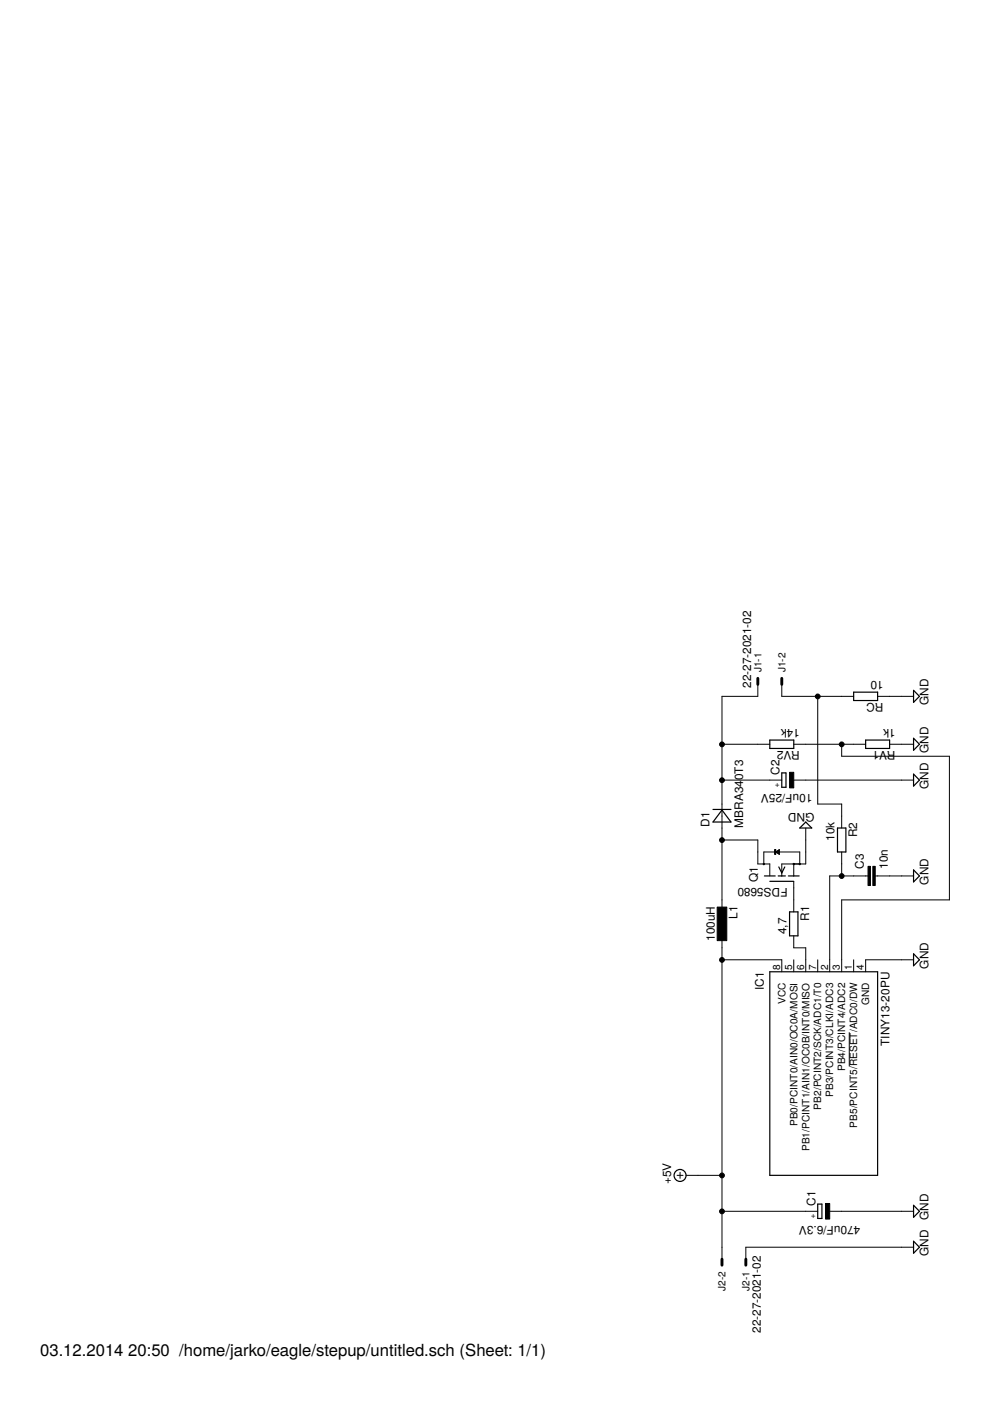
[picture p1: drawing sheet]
<svg xmlns="http://www.w3.org/2000/svg" width="210mm" height="297mm" viewBox="0 0 210 297" stroke-linecap="round" stroke-linejoin="round" font-family="sans-serif">
<g fill="none" stroke="#000" stroke-width=".21">
<path d="M153.1 157.8h10.1M160.7 145.1v2.5h-7.6v45.7M165.8 145.1v2.5h15.2M168.3 157.8h15.2M173.4 147.6v22.9h5.1v5.1M178.5 157.8v2.5h22.8v30.5h-22.8v15.2M186.1 147.6h7.6M188.6 157.8h5.1M153.1 178.1h7.6v5.1h2.5v2.5M153.1 165.4h12.7M168.3 165.4h25.4M170.8 175.6v7.6h-5v2.5"/>
<path d="M153.1 198.4v68.6M161.9 183.2v-2.6h7.7v2.6M164.5 180.6l.7-.5v1zM164.6 180.6v.1M164.7 180.5v.3M164.8 180.4v.4M164.9 180.4v.5M165 180.3v.7M165.2 180.2v.9M168.3 183.2v2.5M168.3 186.9v6.4M168.3 198.4v2.6h2.5v5"/>
<path d="M178.5 180.6v5.1M184 185.7h-8.1v20.3M185.6 185.7h8.1M153.1 203.5h12.7v2.5M168.3 203.5v2.5M173.4 203.5v2.5M180.1 218.9v7.2M181 203.5v2.5M193.7 203.5h-10.2v2.5M143.6 249.2h1.2M144.2 248.6v1.2M145.5 249.2h7.6"/>
<path d="M153.1 256.8h20.3M175.9 256.8h17.8M193.7 264.4h-35.6v2.6"/>
</g>
<g fill="none" stroke="#000" stroke-width=".25">
<path d="M163.2 156.9h5.1v1.8h-5.1zM181 146.7h5.1v1.8h-5.1zM183.5 156.9h5.1v1.8h-5.1zM193.7 146.4l1.2 1.2-1.2 1.3zM193.7 156.5l1.2 1.3-1.2 1.3zM151.2 171.6h3.8M153.1 171.7l1.9 2.6h-3.8zM165.8 163.9h.8v3h-.8zM170.8 174.3l1.3 1.3h-2.5zM177.6 175.6h1.7v5h-1.7zM193.7 164.1l1.2 1.3-1.2 1.3zM162.1 185.7h2.3"/>
<path d="M163.2 186.9h5.1M165 185.7h1.5M165.1 183.8l.7 1.3 .6-1.3M167.2 185.7h2.2M167.4 193.3h1.8v5.1h-1.8zM193.7 184.4l1.2 1.3-1.2 1.3zM163.2 206h22.9v43.2h-22.9zM193.7 202.2l1.2 1.3-1.2 1.3zM173.4 255.3h.9v3h-.9zM193.7 255.5l1.2 1.3-1.2 1.3zM193.7 263.2l1.2 1.2-1.2 1.3z"/>
<circle cx="161.9" cy="183.2" r=".13"/>
<circle cx="168.3" cy="183.2" r=".13"/>
<circle cx="169.6" cy="183.2" r=".13"/>
<circle cx="144.2" cy="249.2" r="1.27"/>
</g>
<path d="M167.4 163.7h.9v3.3h-.9zM152.1 192.3h2v7.1h-2zM164.2 180.1h.3v1h-.3zM184 183.7h.6v4h-.6zM185.1 183.7h.5v4h-.5zM175 255.2h.9v3.3h-.9z" fill="#000" stroke="#000" stroke-width=".21"/>
<path d="M160.7 143.8v1.3M165.8 143.8v1.3M153.1 267v1.2M158.1 267v1.2" fill="none" stroke="#000" stroke-width=".61"/>
<g fill="#000" stroke="#000" stroke-width=".21">
<circle cx="153.1" cy="157.8" r=".51"/>
<circle cx="173.4" cy="147.7" r=".51"/>
<circle cx="178.5" cy="157.8" r=".51"/>
<circle cx="153.1" cy="178.1" r=".51"/>
<circle cx="153.1" cy="165.4" r=".51"/>
<circle cx="178.5" cy="185.7" r=".51"/>
<circle cx="153.1" cy="203.5" r=".51"/>
<circle cx="153.1" cy="249.2" r=".51"/>
<circle cx="153.1" cy="256.8" r=".51"/>
</g>
<g font-size="3.5">
<text x="8.5" y="287.5">03.12.2014</text>
<text x="27.2" y="287.5">20:50 /home/jarko/eagle/stepup/untitled.sch (Sheet: 1/1)</text>
</g>
<g font-size="2.5">
<text x="159.3" y="145.9" transform="rotate(-90 159.3 145.9)">22-27-2021-02</text>
<text x="187.3" y="149.1" transform="rotate(-180 187.3 149.1)">RC</text>
<text x="187.3" y="144.3" transform="rotate(-180 187.3 144.3)">10</text>
<text x="196.9" y="149.5" transform="rotate(-90 196.9 149.5)">GND</text>
<text x="169.6" y="154.5" transform="rotate(-180 169.6 154.5)">14k</text>
<text x="189.9" y="154.5" transform="rotate(-180 189.9 154.5)">1k</text>
<text x="169.6" y="159.3" transform="rotate(-180 169.6 159.3)">RV2</text>
<text x="189.9" y="159.3" transform="rotate(-180 189.9 159.3)">RV1</text>
<text x="196.9" y="159.7" transform="rotate(-90 196.9 159.7)">GND</text>
<text x="165.3" y="164.2" transform="rotate(-90 165.3 164.2)">C2</text>
<text x="196.9" y="167.3" transform="rotate(-90 196.9 167.3)">GND</text>
<text x="172.2" y="168.4" transform="rotate(-180 172.2 168.4)">10uF/25V</text>
<text x="172.7" y="172.4" transform="rotate(-180 172.7 172.4)">GND</text>
<text x="150.4" y="175.3" transform="rotate(-90 150.4 175.3)">D1</text>
<text x="157.6" y="175.6" transform="rotate(-90 157.6 175.6)">MBRA340T3</text>
<text x="176.9" y="178.3" transform="rotate(-90 176.9 178.3)">10k</text>
<text x="181.7" y="177.5" transform="rotate(-90 181.7 177.5)">R2</text>
<text x="183.2" y="184.2" transform="rotate(-90 183.2 184.2)">C3</text>
<text x="188.2" y="184.2" transform="rotate(-90 188.2 184.2)">10n</text>
<text x="160.7" y="187" transform="rotate(-90 160.7 187)">Q1</text>
<text x="167" y="188.3" transform="rotate(-180 167 188.3)">FDS5680</text>
<text x="196.9" y="187.6" transform="rotate(-90 196.9 187.6)">GND</text>
<text x="156.3" y="194.9" transform="rotate(-90 156.3 194.9)">L1</text>
<text x="171.6" y="195.3" transform="rotate(-90 171.6 195.3)">R1</text>
<text x="151.5" y="199.5" transform="rotate(-90 151.5 199.5)">100uH</text>
<text x="166.8" y="198.1" transform="rotate(-90 166.8 198.1)">4,7</text>
<text x="162" y="210" transform="rotate(-90 162 210)">IC1</text>
<text x="196.9" y="205.4" transform="rotate(-90 196.9 205.4)">GND</text>
<text x="188.6" y="221.8" transform="rotate(-90 188.6 221.8)">TINY13-20PU</text>
<text x="142.3" y="251.1" transform="rotate(-90 142.3 251.1)">+5V</text>
<text x="172.9" y="255.7" transform="rotate(-90 172.9 255.7)">C1</text>
<text x="182.4" y="259.8" transform="rotate(-180 182.4 259.8)">470uF/6.3V</text>
<text x="196.9" y="258.7" transform="rotate(-90 196.9 258.7)">GND</text>
<text x="196.9" y="266.3" transform="rotate(-90 196.9 266.3)">GND</text>
<text x="161.3" y="282.6" transform="rotate(-90 161.3 282.6)">22-27-2021-02</text>
</g>
<g font-size="2.1">
<text x="161.4" y="142.5" transform="rotate(-90 161.4 142.5)">J1-1</text>
<text x="166.5" y="142.5" transform="rotate(-90 166.5 142.5)">J1-2</text>
<text x="165.4" y="205.7" transform="rotate(-90 165.4 205.7)">8</text>
<text x="167.9" y="205.7" transform="rotate(-90 167.9 205.7)">5</text>
<text x="170.5" y="205.7" transform="rotate(-90 170.5 205.7)">6</text>
<text x="173" y="205.7" transform="rotate(-90 173 205.7)">7</text>
<text x="175.6" y="205.7" transform="rotate(-90 175.6 205.7)">2</text>
<text x="178.1" y="205.7" transform="rotate(-90 178.1 205.7)">3</text>
<text x="180.6" y="205.7" transform="rotate(-90 180.6 205.7)">1</text>
<text x="183.2" y="205.7" transform="rotate(-90 183.2 205.7)">4</text>
<text x="166.5" y="212.8" transform="rotate(-90 166.5 212.8)">VCC</text>
<text x="184.3" y="213.2" transform="rotate(-90 184.3 213.2)">GND</text>
<text x="179.2" y="227.1" transform="rotate(-90 179.2 227.1)">PB4/PCINT4/ADC2</text>
<text x="176.7" y="232.5" transform="rotate(-90 176.7 232.5)">PB3/PCINT3/CLKI/ADC3</text>
<text x="169.1" y="238.8" transform="rotate(-90 169.1 238.8)">PB0/PCINT0/AIN0/OC0A/MOSI</text>
<text x="174.1" y="235.2" transform="rotate(-90 174.1 235.2)">PB2/PCINT2/SCK/ADC1/T0</text>
<text x="181.8" y="239.1" transform="rotate(-90 181.8 239.1)">PB5/PCINT5/RESET/ADC0/DW</text>
<text x="171.6" y="244.1" transform="rotate(-90 171.6 244.1)">PB1/PCINT1/AIN1/OC0B/INT0/MISO</text>
<text x="153.8" y="273.7" transform="rotate(-90 153.8 273.7)">J2-2</text>
<text x="158.9" y="273.7" transform="rotate(-90 158.9 273.7)">J2-1</text>
</g>
<g font-size="1.8">
<text x="165.4" y="166" transform="rotate(-180 165.4 166)">+</text>
<text x="173" y="257.4" transform="rotate(-180 173 257.4)">+</text>
</g>
</svg>
